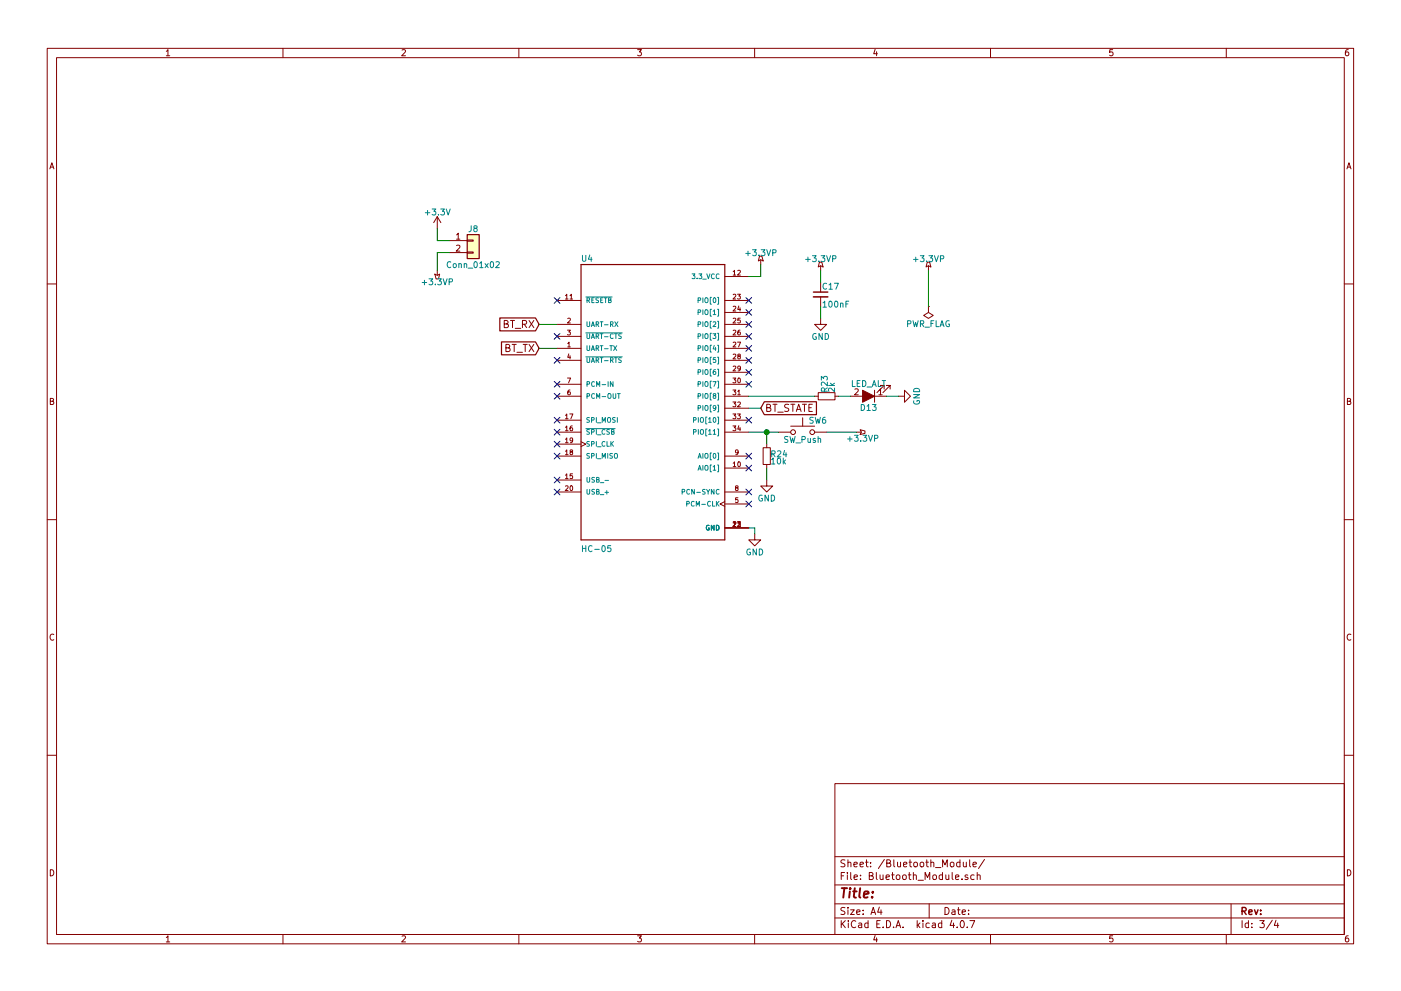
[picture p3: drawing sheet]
EESchema Schematic File Version 2
LIBS:power
LIBS:device
LIBS:switches
LIBS:relays
LIBS:motors
LIBS:transistors
LIBS:conn
LIBS:linear
LIBS:regul
LIBS:74xx
LIBS:cmos4000
LIBS:adc-dac
LIBS:memory
LIBS:xilinx
LIBS:microcontrollers
LIBS:dsp
LIBS:microchip
LIBS:analog_switches
LIBS:motorola
LIBS:texas
LIBS:intel
LIBS:audio
LIBS:interface
LIBS:digital-audio
LIBS:philips
LIBS:display
LIBS:cypress
LIBS:siliconi
LIBS:opto
LIBS:atmel
LIBS:contrib
LIBS:valves
LIBS:Diode
LIBS:TPS61087DSCR
LIBS:leds
LIBS:ATXMEGA32A4U-AU
LIBS:FT232RL
LIBS:HC-05
LIBS:L293DD
LIBS:arduino-cache
EELAYER 25 0
EELAYER END
$Descr A4 11693 8268
encoding utf-8
Sheet 3 4
Title ""
Date ""
Rev ""
Comp ""
Comment1 ""
Comment2 ""
Comment3 ""
Comment4 ""
$EndDescr
$Comp
L HC-05 U4
U 1 1
P 5450 3400
F 0 "U4" H 4850 4625 50  0000 L BNN
F 1 "HC-05" H 4850 2200 50  0000 L BNN
F 2 "custom footprints:XCVR_HC-05" H 5450 3400 50  0001 L BNN
F 3 "HuiCheng" H 5450 3400 50  0001 L BNN
F 4 "v1.0" H 5450 3400 50  0001 L BNN "Campo4"
F 5 "Manufacturer Recommendations" H 5450 3400 50  0001 L BNN "Campo5"
	1    5450 3400
	1    0    0    -1  
$EndComp
$Comp
L Conn_01x02 J8
U 1 1
P 3950 2000
F 0 "J8" H 3950 2100 50  0000 C CNN
F 1 "Conn_01x02" H 3950 1800 50  0000 C CNN
F 2 "custom footprints:Pin_Header_Straight_1x02_Pitch2.54mm" H 3950 2000 50  0001 C CNN
F 3 "" H 3950 2000 50  0001 C CNN
	1    3950 2000
	1    0    0    -1  
$EndComp
$Comp
L +3.3V #PWR063
U 1 1
P 3650 1900
F 0 "#PWR063" H 3650 1750 50  0001 C CNN
F 1 "+3.3V" H 3650 2040 50  0000 C CNN
F 2 "" H 3650 1900 50  0001 C CNN
F 3 "" H 3650 1900 50  0001 C CNN
	1    3650 1900
	1    0    0    -1  
$EndComp
$Comp
L +3.3VP #PWR064
U 1 1
P 3650 2250
F 0 "#PWR064" H 3800 2200 50  0001 C CNN
F 1 "+3.3VP" H 3650 2350 50  0000 C CNN
F 2 "" H 3650 2250 50  0001 C CNN
F 3 "" H 3650 2250 50  0001 C CNN
	1    3650 2250
	-1   0    0    1   
$EndComp
$Comp
L +3.3VP #PWR065
U 1 1
P 6850 2250
F 0 "#PWR065" H 7000 2200 50  0001 C CNN
F 1 "+3.3VP" H 6850 2350 50  0000 C CNN
F 2 "" H 6850 2250 50  0001 C CNN
F 3 "" H 6850 2250 50  0001 C CNN
	1    6850 2250
	1    0    0    -1  
$EndComp
$Comp
L C_Small C17
U 1 1
P 6850 2450
F 0 "C17" H 6860 2520 50  0000 L CNN
F 1 "100nF" H 6860 2370 50  0000 L CNN
F 2 "custom footprints:C_0805_HandSoldering" H 6850 2450 50  0001 C CNN
F 3 "" H 6850 2450 50  0000 C CNN
	1    6850 2450
	1    0    0    -1  
$EndComp
$Comp
L GND #PWR066
U 1 1
P 6850 2650
F 0 "#PWR066" H 6850 2400 50  0001 C CNN
F 1 "GND" H 6850 2500 50  0000 C CNN
F 2 "" H 6850 2650 50  0001 C CNN
F 3 "" H 6850 2650 50  0001 C CNN
	1    6850 2650
	1    0    0    -1  
$EndComp
NoConn ~ 4650 2800
NoConn ~ 4650 2500
NoConn ~ 4650 3000
NoConn ~ 4650 3200
NoConn ~ 4650 3300
NoConn ~ 6250 4100
NoConn ~ 6250 4200
NoConn ~ 6250 3900
NoConn ~ 6250 3800
$Comp
L +3.3VP #PWR067
U 1 1
P 6350 2200
F 0 "#PWR067" H 6500 2150 50  0001 C CNN
F 1 "+3.3VP" H 6350 2300 50  0000 C CNN
F 2 "" H 6350 2200 50  0001 C CNN
F 3 "" H 6350 2200 50  0001 C CNN
	1    6350 2200
	1    0    0    -1  
$EndComp
$Comp
L GND #PWR068
U 1 1
P 6300 4450
F 0 "#PWR068" H 6300 4200 50  0001 C CNN
F 1 "GND" H 6300 4300 50  0000 C CNN
F 2 "" H 6300 4450 50  0001 C CNN
F 3 "" H 6300 4450 50  0001 C CNN
	1    6300 4450
	1    0    0    -1  
$EndComp
$Comp
L SW_Push SW6
U 1 1
P 6700 3600
F 0 "SW6" H 6750 3700 50  0000 L CNN
F 1 "SW_Push" H 6700 3540 50  0000 C CNN
F 2 "custom footprints:SW_SPST_FSMSM" H 6700 3800 50  0001 C CNN
F 3 "" H 6700 3800 50  0001 C CNN
	1    6700 3600
	1    0    0    -1  
$EndComp
$Comp
L +3.3VP #PWR069
U 1 1
P 7150 3600
F 0 "#PWR069" H 7300 3550 50  0001 C CNN
F 1 "+3.3VP" V 7200 3650 50  0000 C CNN
F 2 "" H 7150 3600 50  0001 C CNN
F 3 "" H 7150 3600 50  0001 C CNN
	1    7150 3600
	0    1    1    0   
$EndComp
$Comp
L R_Small R24
U 1 1
P 6400 3800
F 0 "R24" H 6430 3820 50  0000 L CNN
F 1 "10k" H 6430 3760 50  0000 L CNN
F 2 "custom footprints:R_0805_HandSoldering" H 6400 3800 50  0001 C CNN
F 3 "" H 6400 3800 50  0000 C CNN
	1    6400 3800
	1    0    0    -1  
$EndComp
$Comp
L GND #PWR070
U 1 1
P 6400 4000
F 0 "#PWR070" H 6400 3750 50  0001 C CNN
F 1 "GND" H 6400 3850 50  0000 C CNN
F 2 "" H 6400 4000 50  0001 C CNN
F 3 "" H 6400 4000 50  0001 C CNN
	1    6400 4000
	1    0    0    -1  
$EndComp
NoConn ~ 6250 3500
$Comp
L R_Small R23
U 1 1
P 6900 3300
F 0 "R23" H 6930 3320 50  0000 L CNN
F 1 "2k" H 6930 3260 50  0000 L CNN
F 2 "custom footprints:R_0805_HandSoldering" H 6900 3300 50  0001 C CNN
F 3 "" H 6900 3300 50  0000 C CNN
	1    6900 3300
	0    -1   -1   0   
$EndComp
$Comp
L LED_ALT D13
U 1 1
P 7250 3300
F 0 "D13" H 7250 3400 50  0000 C CNN
F 1 "LED_ALT" H 7250 3200 50  0000 C CNN
F 2 "custom footprints:LED_0805" H 7250 3300 50  0001 C CNN
F 3 "" H 7250 3300 50  0000 C CNN
	1    7250 3300
	-1   0    0    1   
$EndComp
$Comp
L GND #PWR071
U 1 1
P 7500 3300
F 0 "#PWR071" H 7500 3050 50  0001 C CNN
F 1 "GND" H 7500 3150 50  0000 C CNN
F 2 "" H 7500 3300 50  0001 C CNN
F 3 "" H 7500 3300 50  0001 C CNN
	1    7500 3300
	0    -1   -1   0   
$EndComp
NoConn ~ 6250 2500
NoConn ~ 6250 2600
NoConn ~ 6250 2700
NoConn ~ 6250 2800
NoConn ~ 6250 2900
NoConn ~ 6250 3000
NoConn ~ 6250 3100
NoConn ~ 6250 3200
NoConn ~ 4650 4000
NoConn ~ 4650 4100
NoConn ~ 4650 3800
NoConn ~ 4650 3700
NoConn ~ 4650 3600
NoConn ~ 4650 3500
Wire Wire Line
	6250 3600 6500 3600
Wire Wire Line
	6400 4000 6400 3900
Connection ~ 6400 3600
Wire Wire Line
	6400 3700 6400 3600
Wire Wire Line
	7400 3300 7500 3300
Wire Wire Line
	7000 3300 7100 3300
Wire Wire Line
	6250 3300 6800 3300
Wire Wire Line
	6900 3600 7150 3600
Wire Wire Line
	6300 4400 6250 4400
Wire Wire Line
	6300 4450 6300 4400
Wire Wire Line
	6350 2300 6350 2200
Wire Wire Line
	6250 2300 6350 2300
Wire Wire Line
	6850 2650 6850 2550
Wire Wire Line
	6850 2250 6850 2350
Wire Wire Line
	3650 2100 3650 2250
Wire Wire Line
	3750 2100 3650 2100
Wire Wire Line
	3650 2000 3750 2000
Wire Wire Line
	3650 1900 3650 2000
Text GLabel 6350 3400 2    60   Input ~ 0
BT_STATE
Wire Wire Line
	6250 3400 6350 3400
Text GLabel 4500 2700 0    60   Input ~ 0
BT_RX
Text GLabel 4500 2900 0    60   Input ~ 0
BT_TX
Wire Wire Line
	4500 2700 4650 2700
Wire Wire Line
	4500 2900 4650 2900
$Comp
L +3.3VP #PWR072
U 1 1
P 7750 2250
F 0 "#PWR072" H 7900 2200 50  0001 C CNN
F 1 "+3.3VP" H 7750 2350 50  0000 C CNN
F 2 "" H 7750 2250 50  0001 C CNN
F 3 "" H 7750 2250 50  0001 C CNN
	1    7750 2250
	1    0    0    -1  
$EndComp
$Comp
L PWR_FLAG #FLG073
U 1 1
P 7750 2550
F 0 "#FLG073" H 7750 2625 50  0001 C CNN
F 1 "PWR_FLAG" H 7750 2700 50  0000 C CNN
F 2 "" H 7750 2550 50  0001 C CNN
F 3 "" H 7750 2550 50  0001 C CNN
	1    7750 2550
	-1   0    0    1   
$EndComp
Wire Wire Line
	7750 2250 7750 2550
$EndSCHEMATC
